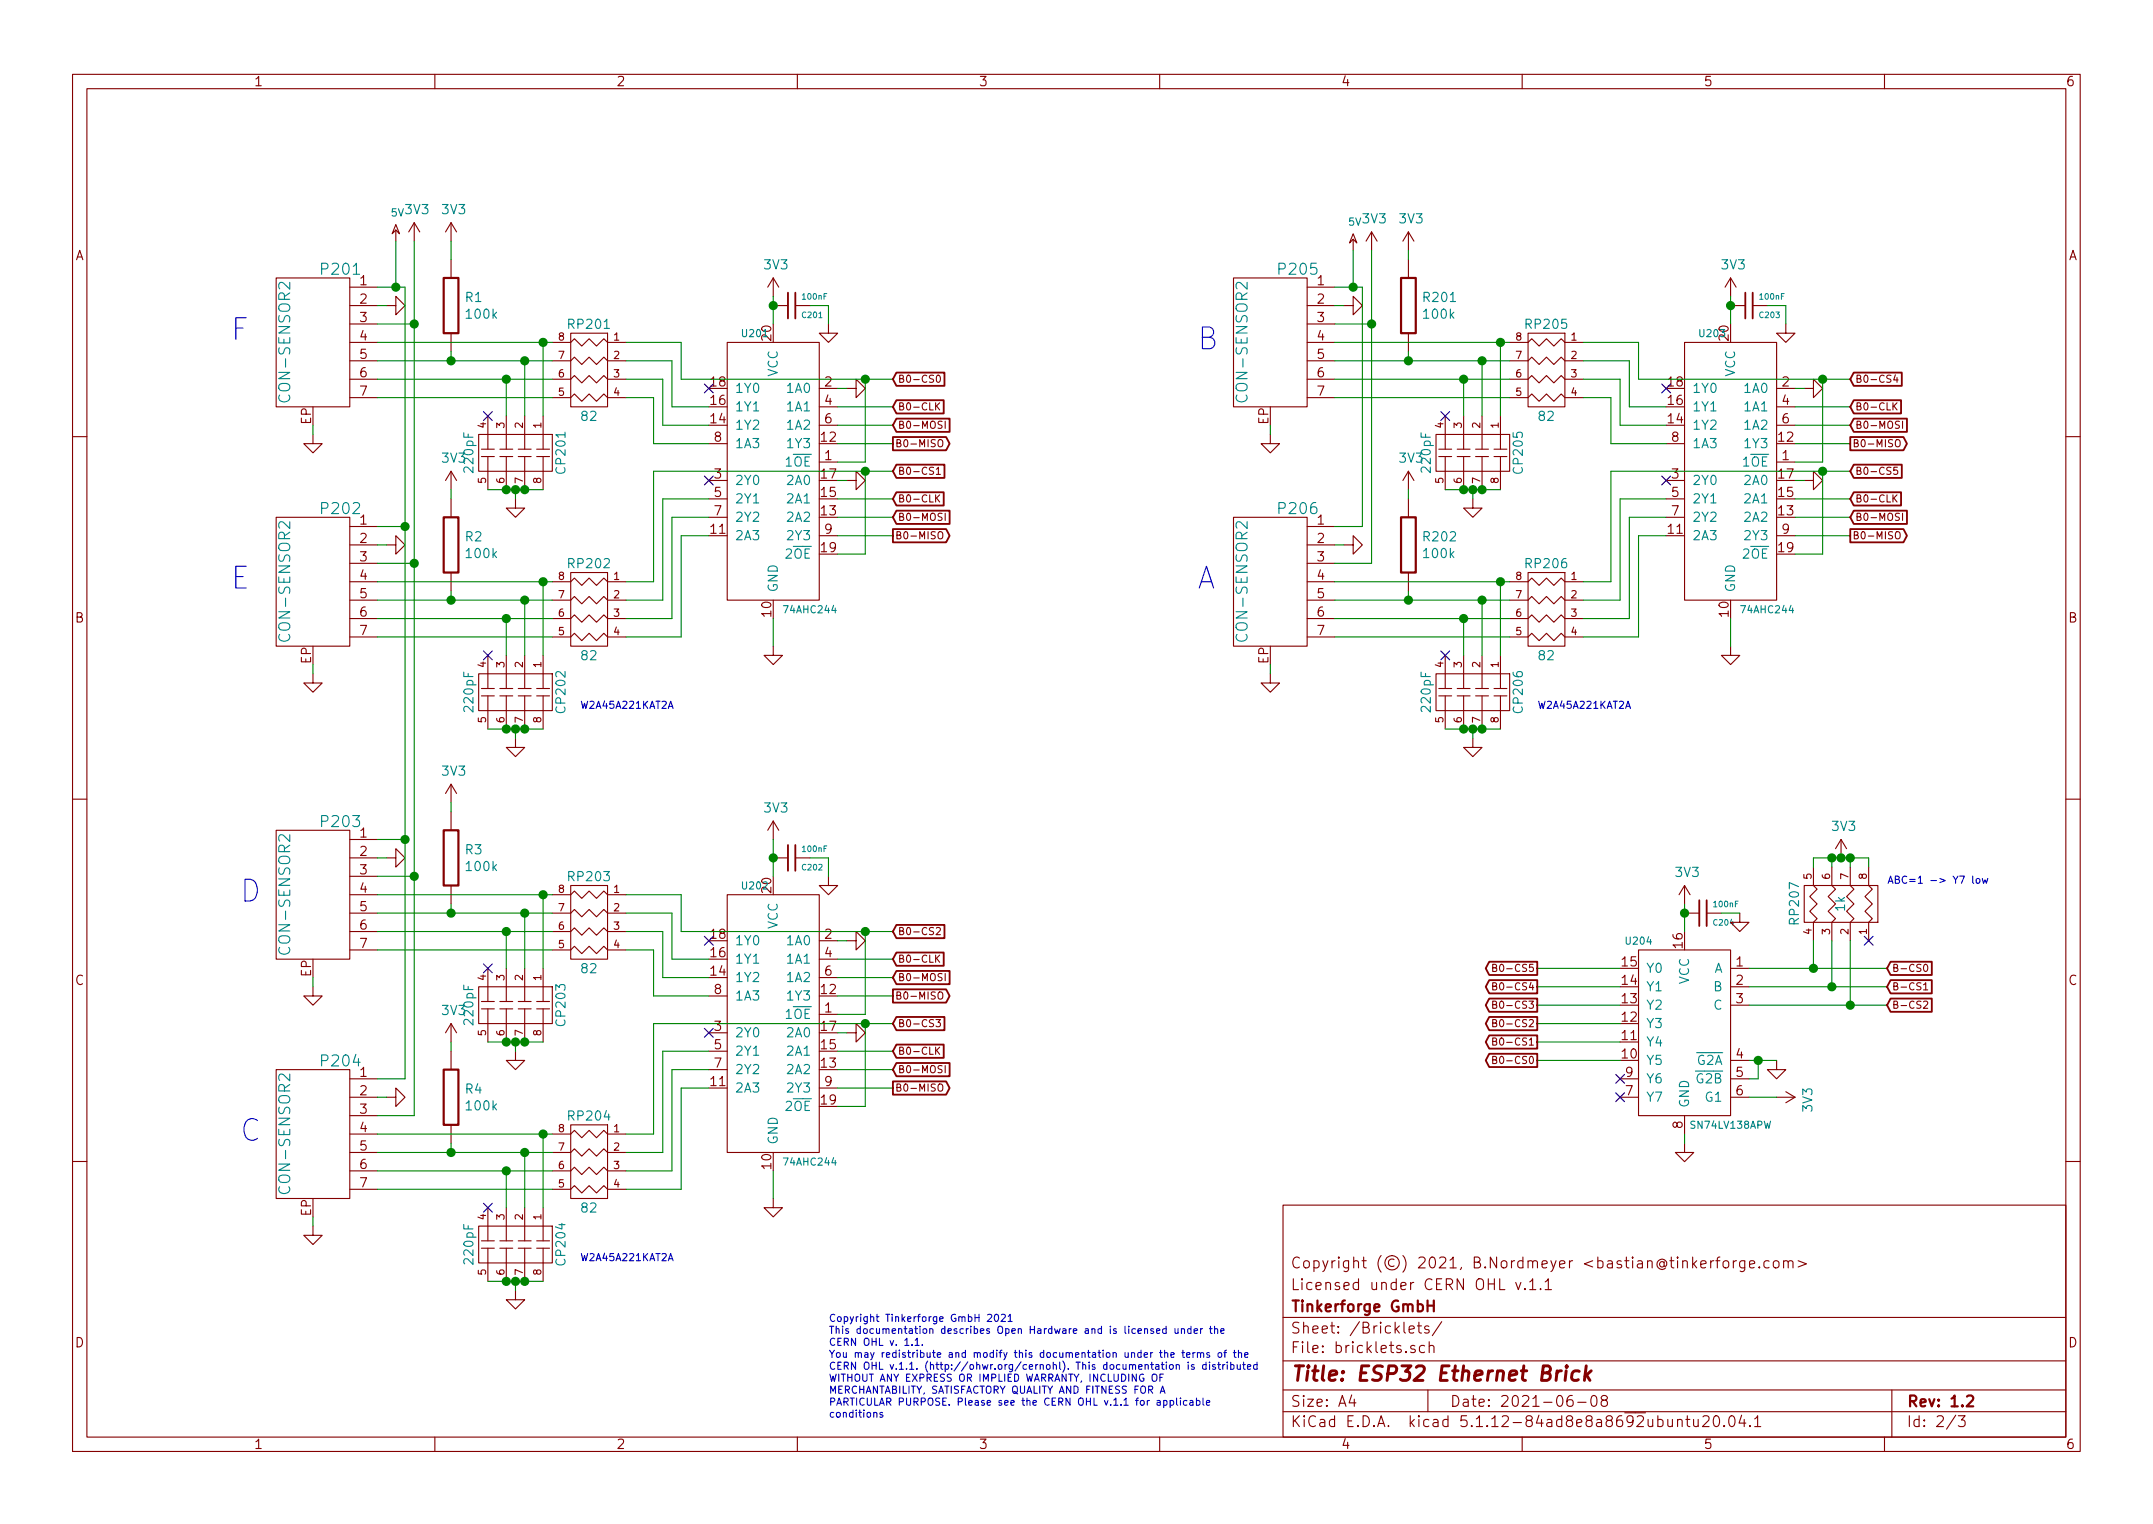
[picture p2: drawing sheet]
EESchema Schematic File Version 4
EELAYER 30 0
EELAYER END
$Descr A4 11693 8268
encoding utf-8
Sheet 2 3
Title "ESP32 Ethernet Brick"
Date "2021-06-08"
Rev "1.2"
Comp "Tinkerforge GmbH"
Comment1 "Licensed under CERN OHL v.1.1"
Comment2 "Copyright (©) 2021, B.Nordmeyer <bastian@tinkerforge.com>"
Comment3 ""
Comment4 ""
$EndDescr
$Comp
L tinkerforge:CON-SENSOR2 P201
U 1 1
P 1700 1850
F 0 "P201" H 1550 2250 60  0000 C CNN
F 1 "CON-SENSOR2" V 1850 1850 60  0000 C CNN
F 2 "kicad-libraries:CON-SENSOR2" H 1800 1700 60  0001 C CNN
F 3 "" H 1800 1700 60  0000 C CNN
	1    1700 1850
	-1   0    0    -1  
$EndComp
$Comp
L tinkerforge:GND #PWR0201
U 1 1
P 1700 2350
F 0 "#PWR0201" H 1700 2350 30  0001 C CNN
F 1 "GND" H 1700 2280 30  0001 C CNN
F 2 "" H 1700 2350 60  0000 C CNN
F 3 "" H 1700 2350 60  0000 C CNN
	1    1700 2350
	1    0    0    -1  
$EndComp
$Comp
L tinkerforge:74AHC244_SPEC U201
U 1 1
P 4200 2550
F 0 "U201" H 4300 3300 39  0000 C CNN
F 1 "74AHC244" H 4000 1800 39  0000 C CNN
F 2 "kicad-libraries:TSSOP20" H 4200 2550 39  0001 C CNN
F 3 "" H 4200 2550 39  0001 C CNN
	1    4200 2550
	-1   0    0    -1  
$EndComp
$Comp
L tinkerforge:CON-SENSOR2 P202
U 1 1
P 1700 3150
F 0 "P202" H 1550 3550 60  0000 C CNN
F 1 "CON-SENSOR2" V 1850 3150 60  0000 C CNN
F 2 "kicad-libraries:CON-SENSOR2" H 1800 3000 60  0001 C CNN
F 3 "" H 1800 3000 60  0000 C CNN
	1    1700 3150
	-1   0    0    -1  
$EndComp
$Comp
L tinkerforge:GND #PWR0202
U 1 1
P 1700 3650
F 0 "#PWR0202" H 1700 3650 30  0001 C CNN
F 1 "GND" H 1700 3580 30  0001 C CNN
F 2 "" H 1700 3650 60  0000 C CNN
F 3 "" H 1700 3650 60  0000 C CNN
	1    1700 3650
	1    0    0    -1  
$EndComp
$Comp
L tinkerforge:GND #PWR0213
U 1 1
P 4200 3500
F 0 "#PWR0213" H 4200 3500 30  0001 C CNN
F 1 "GND" H 4200 3430 30  0001 C CNN
F 2 "" H 4200 3500 60  0000 C CNN
F 3 "" H 4200 3500 60  0000 C CNN
	1    4200 3500
	1    0    0    -1  
$EndComp
$Comp
L tinkerforge:GND #PWR0215
U 1 1
P 4500 1750
F 0 "#PWR0215" H 4500 1750 30  0001 C CNN
F 1 "GND" H 4500 1680 30  0001 C CNN
F 2 "" H 4500 1750 60  0000 C CNN
F 3 "" H 4500 1750 60  0000 C CNN
	1    4500 1750
	1    0    0    -1  
$EndComp
$Comp
L tinkerforge:Cs C201
U 1 1
P 4300 1650
F 0 "C201" V 4350 1700 31  0000 L CNN
F 1 "100nF" V 4250 1700 31  0000 L CNN
F 2 "kicad-libraries:C0402F" H 4300 1650 60  0001 C CNN
F 3 "" H 4300 1650 60  0000 C CNN
	1    4300 1650
	0    1    1    0   
$EndComp
$Comp
L tinkerforge:R_PACK4 RP201
U 1 1
P 3200 2200
F 0 "RP201" H 3200 2650 50  0000 C CNN
F 1 "82" H 3200 2150 50  0000 C CNN
F 2 "kicad-libraries:4X0402" H 3200 2200 50  0001 C CNN
F 3 "" H 3200 2200 50  0000 C CNN
	1    3200 2200
	-1   0    0    -1  
$EndComp
$Comp
L tinkerforge:R_PACK4 RP202
U 1 1
P 3200 3500
F 0 "RP202" H 3200 3950 50  0000 C CNN
F 1 "82" H 3200 3450 50  0000 C CNN
F 2 "kicad-libraries:4X0402" H 3200 3500 50  0001 C CNN
F 3 "" H 3200 3500 50  0000 C CNN
	1    3200 3500
	-1   0    0    -1  
$EndComp
$Comp
L tinkerforge:C_PACK4 CP202
U 1 1
P 2600 3750
F 0 "CP202" H 2600 4200 50  0000 C CNN
F 1 "220pF" H 2600 3700 50  0000 C CNN
F 2 "kicad-libraries:4X0402" H 2600 3750 50  0001 C CNN
F 3 "" H 2600 3750 50  0000 C CNN
	1    2600 3750
	0    1    1    0   
$EndComp
Text Notes 3150 3850 0    39   ~ 0
W2A45A221KAT2A
$Comp
L tinkerforge:C_PACK4 CP201
U 1 1
P 2600 2450
F 0 "CP201" H 2600 2900 50  0000 C CNN
F 1 "220pF" H 2600 2400 50  0000 C CNN
F 2 "kicad-libraries:4X0402" H 2600 2450 50  0001 C CNN
F 3 "" H 2600 2450 50  0000 C CNN
	1    2600 2450
	0    1    1    0   
$EndComp
$Comp
L tinkerforge:GND #PWR0209
U 1 1
P 2800 2700
F 0 "#PWR0209" H 2800 2700 30  0001 C CNN
F 1 "GND" H 2800 2630 30  0001 C CNN
F 2 "" H 2800 2700 60  0000 C CNN
F 3 "" H 2800 2700 60  0000 C CNN
	1    2800 2700
	1    0    0    -1  
$EndComp
$Comp
L tinkerforge:GND #PWR0210
U 1 1
P 2800 4000
F 0 "#PWR0210" H 2800 4000 30  0001 C CNN
F 1 "GND" H 2800 3930 30  0001 C CNN
F 2 "" H 2800 4000 60  0000 C CNN
F 3 "" H 2800 4000 60  0000 C CNN
	1    2800 4000
	1    0    0    -1  
$EndComp
Wire Wire Line
	1700 2350 1700 2300
Wire Wire Line
	4550 3000 4700 3000
Wire Wire Line
	1700 3650 1700 3600
Wire Wire Line
	4200 3500 4200 3350
Wire Wire Line
	4400 1650 4500 1650
Wire Wire Line
	4500 1650 4500 1750
Wire Wire Line
	4200 1600 4200 1650
Connection ~ 4200 1650
Wire Wire Line
	2050 3450 3000 3450
Wire Wire Line
	2800 4000 2800 3950
Connection ~ 2800 3950
Wire Wire Line
	2800 2650 2800 2700
Connection ~ 2800 2650
Wire Wire Line
	3700 1850 3400 1850
Wire Wire Line
	3850 2200 3650 2200
Wire Wire Line
	3650 2200 3650 1950
Wire Wire Line
	3650 1950 3400 1950
Wire Wire Line
	3850 2300 3600 2300
Wire Wire Line
	3600 2300 3600 2050
Wire Wire Line
	3600 2050 3400 2050
Wire Wire Line
	3400 2150 3550 2150
Wire Wire Line
	3550 2150 3550 2400
Wire Wire Line
	3550 2400 3850 2400
Wire Wire Line
	3550 2550 3550 3150
Wire Wire Line
	3550 3150 3400 3150
Wire Wire Line
	3850 2700 3600 2700
Wire Wire Line
	3600 2700 3600 3250
Wire Wire Line
	3600 3250 3400 3250
Wire Wire Line
	3850 2800 3650 2800
Wire Wire Line
	3650 2800 3650 3350
Wire Wire Line
	3650 3350 3400 3350
Wire Wire Line
	3850 2900 3700 2900
Wire Wire Line
	3700 2900 3700 3450
Wire Wire Line
	3700 3450 3400 3450
Text GLabel 4850 2050 2    39   Input ~ 0
B0-CS0
Wire Wire Line
	3700 1850 3700 2050
$Comp
L tinkerforge:GND #PWR0217
U 1 1
P 4600 2100
F 0 "#PWR0217" H 4600 2100 30  0001 C CNN
F 1 "GND" H 4600 2030 30  0001 C CNN
F 2 "" H 4600 2100 60  0000 C CNN
F 3 "" H 4600 2100 60  0000 C CNN
	1    4600 2100
	0    -1   -1   0   
$EndComp
Wire Wire Line
	4550 2100 4600 2100
$Comp
L tinkerforge:GND #PWR0218
U 1 1
P 4600 2600
F 0 "#PWR0218" H 4600 2600 30  0001 C CNN
F 1 "GND" H 4600 2530 30  0001 C CNN
F 2 "" H 4600 2600 60  0000 C CNN
F 3 "" H 4600 2600 60  0000 C CNN
	1    4600 2600
	0    -1   -1   0   
$EndComp
Wire Wire Line
	4550 2600 4600 2600
Text GLabel 4850 2550 2    39   Input ~ 0
B0-CS1
Wire Wire Line
	4850 2550 4700 2550
Wire Wire Line
	4700 3000 4700 2550
Connection ~ 4700 2550
Wire Wire Line
	3700 2050 4700 2050
NoConn ~ 3850 2100
NoConn ~ 3850 2600
Text GLabel 4850 2400 2    39   Output ~ 0
B0-MISO
Text GLabel 4850 2300 2    39   Input ~ 0
B0-MOSI
Text GLabel 4850 2200 2    39   Input ~ 0
B0-CLK
Wire Wire Line
	4550 2200 4850 2200
Wire Wire Line
	4550 2300 4850 2300
Wire Wire Line
	4550 2400 4850 2400
Wire Wire Line
	4700 2050 4700 2500
Wire Wire Line
	4700 2500 4550 2500
Connection ~ 4700 2050
Text GLabel 4850 2900 2    39   Output ~ 0
B0-MISO
Text GLabel 4850 2800 2    39   Input ~ 0
B0-MOSI
Text GLabel 4850 2700 2    39   Input ~ 0
B0-CLK
Wire Wire Line
	4550 2700 4850 2700
Wire Wire Line
	4850 2800 4550 2800
Wire Wire Line
	4550 2900 4850 2900
$Comp
L tinkerforge:GND #PWR0206
U 1 1
P 2100 2950
F 0 "#PWR0206" H 2100 2950 30  0001 C CNN
F 1 "GND" H 2100 2880 30  0001 C CNN
F 2 "" H 2100 2950 60  0000 C CNN
F 3 "" H 2100 2950 60  0000 C CNN
	1    2100 2950
	0    -1   -1   0   
$EndComp
$Comp
L tinkerforge:GND #PWR0205
U 1 1
P 2100 1650
F 0 "#PWR0205" H 2100 1650 30  0001 C CNN
F 1 "GND" H 2100 1580 30  0001 C CNN
F 2 "" H 2100 1650 60  0000 C CNN
F 3 "" H 2100 1650 60  0000 C CNN
	1    2100 1650
	0    -1   -1   0   
$EndComp
Wire Wire Line
	2050 1650 2100 1650
Wire Wire Line
	2050 2950 2100 2950
$Comp
L tinkerforge:CON-SENSOR2 P203
U 1 1
P 1700 4850
F 0 "P203" H 1550 5250 60  0000 C CNN
F 1 "CON-SENSOR2" V 1850 4850 60  0000 C CNN
F 2 "kicad-libraries:CON-SENSOR2" H 1800 4700 60  0001 C CNN
F 3 "" H 1800 4700 60  0000 C CNN
	1    1700 4850
	-1   0    0    -1  
$EndComp
$Comp
L tinkerforge:GND #PWR0203
U 1 1
P 1700 5350
F 0 "#PWR0203" H 1700 5350 30  0001 C CNN
F 1 "GND" H 1700 5280 30  0001 C CNN
F 2 "" H 1700 5350 60  0000 C CNN
F 3 "" H 1700 5350 60  0000 C CNN
	1    1700 5350
	1    0    0    -1  
$EndComp
$Comp
L tinkerforge:74AHC244_SPEC U202
U 1 1
P 4200 5550
F 0 "U202" H 4300 6300 39  0000 C CNN
F 1 "74AHC244" H 4000 4800 39  0000 C CNN
F 2 "kicad-libraries:TSSOP20" H 4200 5550 39  0001 C CNN
F 3 "" H 4200 5550 39  0001 C CNN
	1    4200 5550
	-1   0    0    -1  
$EndComp
$Comp
L tinkerforge:CON-SENSOR2 P204
U 1 1
P 1700 6150
F 0 "P204" H 1550 6550 60  0000 C CNN
F 1 "CON-SENSOR2" V 1850 6150 60  0000 C CNN
F 2 "kicad-libraries:CON-SENSOR2" H 1800 6000 60  0001 C CNN
F 3 "" H 1800 6000 60  0000 C CNN
	1    1700 6150
	-1   0    0    -1  
$EndComp
$Comp
L tinkerforge:GND #PWR0204
U 1 1
P 1700 6650
F 0 "#PWR0204" H 1700 6650 30  0001 C CNN
F 1 "GND" H 1700 6580 30  0001 C CNN
F 2 "" H 1700 6650 60  0000 C CNN
F 3 "" H 1700 6650 60  0000 C CNN
	1    1700 6650
	1    0    0    -1  
$EndComp
$Comp
L tinkerforge:GND #PWR0214
U 1 1
P 4200 6500
F 0 "#PWR0214" H 4200 6500 30  0001 C CNN
F 1 "GND" H 4200 6430 30  0001 C CNN
F 2 "" H 4200 6500 60  0000 C CNN
F 3 "" H 4200 6500 60  0000 C CNN
	1    4200 6500
	1    0    0    -1  
$EndComp
$Comp
L tinkerforge:GND #PWR0216
U 1 1
P 4500 4750
F 0 "#PWR0216" H 4500 4750 30  0001 C CNN
F 1 "GND" H 4500 4680 30  0001 C CNN
F 2 "" H 4500 4750 60  0000 C CNN
F 3 "" H 4500 4750 60  0000 C CNN
	1    4500 4750
	1    0    0    -1  
$EndComp
$Comp
L tinkerforge:Cs C202
U 1 1
P 4300 4650
F 0 "C202" V 4350 4700 31  0000 L CNN
F 1 "100nF" V 4250 4700 31  0000 L CNN
F 2 "kicad-libraries:C0402F" H 4300 4650 60  0001 C CNN
F 3 "" H 4300 4650 60  0000 C CNN
	1    4300 4650
	0    1    1    0   
$EndComp
$Comp
L tinkerforge:R_PACK4 RP203
U 1 1
P 3200 5200
F 0 "RP203" H 3200 5650 50  0000 C CNN
F 1 "82" H 3200 5150 50  0000 C CNN
F 2 "kicad-libraries:4X0402" H 3200 5200 50  0001 C CNN
F 3 "" H 3200 5200 50  0000 C CNN
	1    3200 5200
	-1   0    0    -1  
$EndComp
$Comp
L tinkerforge:R_PACK4 RP204
U 1 1
P 3200 6500
F 0 "RP204" H 3200 6950 50  0000 C CNN
F 1 "82" H 3200 6450 50  0000 C CNN
F 2 "kicad-libraries:4X0402" H 3200 6500 50  0001 C CNN
F 3 "" H 3200 6500 50  0000 C CNN
	1    3200 6500
	-1   0    0    -1  
$EndComp
$Comp
L tinkerforge:C_PACK4 CP204
U 1 1
P 2600 6750
F 0 "CP204" H 2600 7200 50  0000 C CNN
F 1 "220pF" H 2600 6700 50  0000 C CNN
F 2 "kicad-libraries:4X0402" H 2600 6750 50  0001 C CNN
F 3 "" H 2600 6750 50  0000 C CNN
	1    2600 6750
	0    1    1    0   
$EndComp
Text Notes 3150 6850 0    39   ~ 0
W2A45A221KAT2A
$Comp
L tinkerforge:C_PACK4 CP203
U 1 1
P 2600 5450
F 0 "CP203" H 2600 5900 50  0000 C CNN
F 1 "220pF" H 2600 5400 50  0000 C CNN
F 2 "kicad-libraries:4X0402" H 2600 5450 50  0001 C CNN
F 3 "" H 2600 5450 50  0000 C CNN
	1    2600 5450
	0    1    1    0   
$EndComp
$Comp
L tinkerforge:GND #PWR0211
U 1 1
P 2800 5700
F 0 "#PWR0211" H 2800 5700 30  0001 C CNN
F 1 "GND" H 2800 5630 30  0001 C CNN
F 2 "" H 2800 5700 60  0000 C CNN
F 3 "" H 2800 5700 60  0000 C CNN
	1    2800 5700
	1    0    0    -1  
$EndComp
$Comp
L tinkerforge:GND #PWR0212
U 1 1
P 2800 7000
F 0 "#PWR0212" H 2800 7000 30  0001 C CNN
F 1 "GND" H 2800 6930 30  0001 C CNN
F 2 "" H 2800 7000 60  0000 C CNN
F 3 "" H 2800 7000 60  0000 C CNN
	1    2800 7000
	1    0    0    -1  
$EndComp
Wire Wire Line
	1700 5350 1700 5300
Wire Wire Line
	4550 6000 4700 6000
Wire Wire Line
	1700 6650 1700 6600
Wire Wire Line
	4200 6500 4200 6350
Wire Wire Line
	4400 4650 4500 4650
Wire Wire Line
	4500 4650 4500 4750
Connection ~ 4200 4650
Wire Wire Line
	2050 6450 3000 6450
Wire Wire Line
	2800 7000 2800 6950
Connection ~ 2800 6950
Wire Wire Line
	2800 5650 2800 5700
Connection ~ 2800 5650
Wire Wire Line
	2050 5150 3000 5150
Wire Wire Line
	3700 4850 3400 4850
Wire Wire Line
	3850 5200 3650 5200
Wire Wire Line
	3650 5200 3650 4950
Wire Wire Line
	3650 4950 3400 4950
Wire Wire Line
	3850 5300 3600 5300
Wire Wire Line
	3600 5300 3600 5050
Wire Wire Line
	3600 5050 3400 5050
Wire Wire Line
	3400 5150 3550 5150
Wire Wire Line
	3550 5150 3550 5400
Wire Wire Line
	3550 5400 3850 5400
Wire Wire Line
	3550 5550 3550 6150
Wire Wire Line
	3550 6150 3400 6150
Wire Wire Line
	3850 5700 3600 5700
Wire Wire Line
	3600 5700 3600 6250
Wire Wire Line
	3600 6250 3400 6250
Wire Wire Line
	3850 5800 3650 5800
Wire Wire Line
	3650 5800 3650 6350
Wire Wire Line
	3650 6350 3400 6350
Wire Wire Line
	3850 5900 3700 5900
Wire Wire Line
	3700 5900 3700 6450
Wire Wire Line
	3700 6450 3400 6450
Text GLabel 4850 5050 2    39   Input ~ 0
B0-CS2
Wire Wire Line
	3700 4850 3700 5050
$Comp
L tinkerforge:GND #PWR0219
U 1 1
P 4600 5100
F 0 "#PWR0219" H 4600 5100 30  0001 C CNN
F 1 "GND" H 4600 5030 30  0001 C CNN
F 2 "" H 4600 5100 60  0000 C CNN
F 3 "" H 4600 5100 60  0000 C CNN
	1    4600 5100
	0    -1   -1   0   
$EndComp
Wire Wire Line
	4550 5100 4600 5100
$Comp
L tinkerforge:GND #PWR0220
U 1 1
P 4600 5600
F 0 "#PWR0220" H 4600 5600 30  0001 C CNN
F 1 "GND" H 4600 5530 30  0001 C CNN
F 2 "" H 4600 5600 60  0000 C CNN
F 3 "" H 4600 5600 60  0000 C CNN
	1    4600 5600
	0    -1   -1   0   
$EndComp
Wire Wire Line
	4550 5600 4600 5600
Wire Wire Line
	4850 5550 4700 5550
Wire Wire Line
	4700 6000 4700 5550
Connection ~ 4700 5550
Wire Wire Line
	3700 5050 4700 5050
NoConn ~ 3850 5100
NoConn ~ 3850 5600
Text GLabel 4850 5400 2    39   Output ~ 0
B0-MISO
Text GLabel 4850 5300 2    39   Input ~ 0
B0-MOSI
Text GLabel 4850 5200 2    39   Input ~ 0
B0-CLK
Wire Wire Line
	4550 5200 4850 5200
Wire Wire Line
	4550 5300 4850 5300
Wire Wire Line
	4550 5400 4850 5400
Wire Wire Line
	4700 5050 4700 5500
Wire Wire Line
	4700 5500 4550 5500
Connection ~ 4700 5050
Wire Wire Line
	4550 5700 4850 5700
Wire Wire Line
	4850 5800 4550 5800
Wire Wire Line
	4550 5900 4850 5900
$Comp
L tinkerforge:GND #PWR0208
U 1 1
P 2100 5950
F 0 "#PWR0208" H 2100 5950 30  0001 C CNN
F 1 "GND" H 2100 5880 30  0001 C CNN
F 2 "" H 2100 5950 60  0000 C CNN
F 3 "" H 2100 5950 60  0000 C CNN
	1    2100 5950
	0    -1   -1   0   
$EndComp
$Comp
L tinkerforge:GND #PWR0207
U 1 1
P 2100 4650
F 0 "#PWR0207" H 2100 4650 30  0001 C CNN
F 1 "GND" H 2100 4580 30  0001 C CNN
F 2 "" H 2100 4650 60  0000 C CNN
F 3 "" H 2100 4650 60  0000 C CNN
	1    2100 4650
	0    -1   -1   0   
$EndComp
Wire Wire Line
	2050 4650 2100 4650
Wire Wire Line
	2050 5950 2100 5950
Wire Wire Line
	2050 1750 2250 1750
Wire Wire Line
	2250 3050 2050 3050
Wire Wire Line
	2250 4750 2050 4750
Connection ~ 2250 3050
Wire Wire Line
	2250 6050 2050 6050
Connection ~ 2250 4750
Wire Wire Line
	2200 5850 2050 5850
Wire Wire Line
	2200 1550 2200 2850
Wire Wire Line
	2200 4550 2050 4550
Wire Wire Line
	2200 2850 2050 2850
Connection ~ 2200 4550
Wire Wire Line
	2200 1550 2150 1550
Connection ~ 2200 2850
Connection ~ 2150 1550
Connection ~ 2250 1750
Text Notes 4500 7700 0    39   ~ 0
Copyright Tinkerforge GmbH 2021\nThis documentation describes Open Hardware and is licensed under the\nCERN OHL v. 1.1.\nYou may redistribute and modify this documentation under the terms of the\nCERN OHL v.1.1. (http://ohwr.org/cernohl). This documentation is distributed\nWITHOUT ANY EXPRESS OR IMPLIED WARRANTY, INCLUDING OF\nMERCHANTABILITY, SATISFACTORY QUALITY AND FITNESS FOR A\nPARTICULAR PURPOSE. Please see the CERN OHL v.1.1 for applicable\nconditions
Text Notes 1250 1850 0    118  ~ 0
F
Text Notes 1250 3200 0    118  ~ 0
E
Text Notes 1300 4900 0    118  ~ 0
D
Text Notes 1300 6200 0    118  ~ 0
C
Wire Wire Line
	4200 1650 4200 1750
Wire Wire Line
	2750 3950 2800 3950
Wire Wire Line
	2800 3950 2850 3950
Wire Wire Line
	2750 2650 2800 2650
Wire Wire Line
	2800 2650 2850 2650
Wire Wire Line
	4700 2550 3550 2550
Wire Wire Line
	4700 2050 4850 2050
Wire Wire Line
	4200 4650 4200 4750
Wire Wire Line
	2750 5650 2800 5650
Wire Wire Line
	2800 5650 2850 5650
Wire Wire Line
	4700 5550 3550 5550
Wire Wire Line
	4700 5050 4850 5050
Wire Wire Line
	2250 3050 2250 4750
Wire Wire Line
	2250 4750 2250 6050
Wire Wire Line
	2200 4550 2200 5850
Wire Wire Line
	2200 2850 2200 4550
Wire Wire Line
	2150 1550 2050 1550
Wire Wire Line
	2250 1750 2250 3050
Connection ~ 2750 2650
Connection ~ 2850 2650
Wire Wire Line
	2800 6950 2850 6950
Wire Wire Line
	2750 6950 2800 6950
Wire Wire Line
	2650 2650 2750 2650
Wire Wire Line
	2850 2650 2950 2650
Wire Wire Line
	2650 3950 2750 3950
Connection ~ 2750 3950
Connection ~ 2850 3950
Wire Wire Line
	2850 3950 2950 3950
Wire Wire Line
	2650 5650 2750 5650
Connection ~ 2750 5650
Connection ~ 2850 5650
Wire Wire Line
	2850 5650 2950 5650
Wire Wire Line
	2650 6950 2750 6950
Connection ~ 2750 6950
Connection ~ 2850 6950
Wire Wire Line
	2850 6950 2950 6950
Wire Wire Line
	2050 1850 2950 1850
NoConn ~ 2650 2250
Wire Wire Line
	2050 2050 2750 2050
Wire Wire Line
	2050 2150 3000 2150
Wire Wire Line
	2050 1950 2450 1950
Wire Wire Line
	2950 2250 2950 1850
Connection ~ 2950 1850
Wire Wire Line
	2950 1850 3000 1850
Wire Wire Line
	2850 2250 2850 1950
Connection ~ 2850 1950
Wire Wire Line
	2850 1950 3000 1950
Wire Wire Line
	2750 2250 2750 2050
Connection ~ 2750 2050
Wire Wire Line
	2750 2050 3000 2050
Wire Wire Line
	2050 3150 2950 3150
Wire Wire Line
	2050 3250 2450 3250
Wire Wire Line
	2050 3350 2750 3350
Wire Wire Line
	2950 3550 2950 3150
Connection ~ 2950 3150
Wire Wire Line
	2950 3150 3000 3150
Wire Wire Line
	2850 3550 2850 3250
Connection ~ 2850 3250
Wire Wire Line
	2850 3250 3000 3250
Wire Wire Line
	2750 3550 2750 3350
Connection ~ 2750 3350
Wire Wire Line
	2750 3350 3000 3350
Wire Wire Line
	2050 5050 2750 5050
Wire Wire Line
	2050 4950 2450 4950
Wire Wire Line
	2050 4850 2950 4850
Wire Wire Line
	2750 5250 2750 5050
Connection ~ 2750 5050
Wire Wire Line
	2750 5050 3000 5050
Wire Wire Line
	2850 5250 2850 4950
Connection ~ 2850 4950
Wire Wire Line
	2850 4950 3000 4950
Wire Wire Line
	2950 5250 2950 4850
Connection ~ 2950 4850
Wire Wire Line
	2950 4850 3000 4850
Wire Wire Line
	2050 6250 2450 6250
Wire Wire Line
	2050 6150 2950 6150
Wire Wire Line
	2050 6350 2750 6350
Wire Wire Line
	2950 6550 2950 6150
Connection ~ 2950 6150
Wire Wire Line
	2950 6150 3000 6150
Wire Wire Line
	2850 6250 2850 6550
Connection ~ 2850 6250
Wire Wire Line
	2850 6250 3000 6250
Wire Wire Line
	2750 6550 2750 6350
Connection ~ 2750 6350
Wire Wire Line
	2750 6350 3000 6350
NoConn ~ 2650 6550
NoConn ~ 2650 5250
NoConn ~ 2650 3550
$Comp
L tinkerforge:R R1
U 1 1
P 2450 1650
F 0 "R1" H 2521 1696 50  0000 L CNN
F 1 "100k" H 2521 1605 50  0000 L CNN
F 2 "kicad-libraries:R0402F" H 2521 1559 60  0001 L CNN
F 3 "" H 2450 1650 60  0000 C CNN
	1    2450 1650
	1    0    0    -1  
$EndComp
Wire Wire Line
	2450 1900 2450 1950
Connection ~ 2450 1950
Wire Wire Line
	2450 1950 2850 1950
$Comp
L tinkerforge:R R2
U 1 1
P 2450 2950
F 0 "R2" H 2521 2996 50  0000 L CNN
F 1 "100k" H 2521 2905 50  0000 L CNN
F 2 "kicad-libraries:R0402F" H 2450 2950 60  0001 C CNN
F 3 "" H 2450 2950 60  0000 C CNN
	1    2450 2950
	1    0    0    -1  
$EndComp
$Comp
L tinkerforge:R R3
U 1 1
P 2450 4650
F 0 "R3" H 2521 4696 50  0000 L CNN
F 1 "100k" H 2521 4605 50  0000 L CNN
F 2 "kicad-libraries:R0402F" H 2450 4650 60  0001 C CNN
F 3 "" H 2450 4650 60  0000 C CNN
	1    2450 4650
	1    0    0    -1  
$EndComp
$Comp
L tinkerforge:R R4
U 1 1
P 2450 5950
F 0 "R4" H 2521 5996 50  0000 L CNN
F 1 "100k" H 2521 5905 50  0000 L CNN
F 2 "kicad-libraries:R0402F" H 2450 5950 60  0001 C CNN
F 3 "" H 2450 5950 60  0000 C CNN
	1    2450 5950
	1    0    0    -1  
$EndComp
Wire Wire Line
	2450 3200 2450 3250
Connection ~ 2450 3250
Wire Wire Line
	2450 3250 2850 3250
Wire Wire Line
	2450 4900 2450 4950
Connection ~ 2450 4950
Wire Wire Line
	2450 4950 2850 4950
Wire Wire Line
	2450 6200 2450 6250
Connection ~ 2450 6250
Wire Wire Line
	2450 6250 2850 6250
$Comp
L tinkerforge:CON-SENSOR2 P205
U 1 1
P 6900 1850
F 0 "P205" H 6750 2250 60  0000 C CNN
F 1 "CON-SENSOR2" V 7050 1850 60  0000 C CNN
F 2 "kicad-libraries:CON-SENSOR2" H 7000 1700 60  0001 C CNN
F 3 "" H 7000 1700 60  0000 C CNN
	1    6900 1850
	-1   0    0    -1  
$EndComp
$Comp
L tinkerforge:GND #PWR0123
U 1 1
P 6900 2350
F 0 "#PWR0123" H 6900 2350 30  0001 C CNN
F 1 "GND" H 6900 2280 30  0001 C CNN
F 2 "" H 6900 2350 60  0000 C CNN
F 3 "" H 6900 2350 60  0000 C CNN
	1    6900 2350
	1    0    0    -1  
$EndComp
$Comp
L tinkerforge:74AHC244_SPEC U203
U 1 1
P 9400 2550
F 0 "U203" H 9500 3300 39  0000 C CNN
F 1 "74AHC244" H 9200 1800 39  0000 C CNN
F 2 "kicad-libraries:TSSOP20" H 9400 2550 39  0001 C CNN
F 3 "" H 9400 2550 39  0001 C CNN
	1    9400 2550
	-1   0    0    -1  
$EndComp
$Comp
L tinkerforge:CON-SENSOR2 P206
U 1 1
P 6900 3150
F 0 "P206" H 6750 3550 60  0000 C CNN
F 1 "CON-SENSOR2" V 7050 3150 60  0000 C CNN
F 2 "kicad-libraries:CON-SENSOR2" H 7000 3000 60  0001 C CNN
F 3 "" H 7000 3000 60  0000 C CNN
	1    6900 3150
	-1   0    0    -1  
$EndComp
$Comp
L tinkerforge:GND #PWR0124
U 1 1
P 6900 3650
F 0 "#PWR0124" H 6900 3650 30  0001 C CNN
F 1 "GND" H 6900 3580 30  0001 C CNN
F 2 "" H 6900 3650 60  0000 C CNN
F 3 "" H 6900 3650 60  0000 C CNN
	1    6900 3650
	1    0    0    -1  
$EndComp
$Comp
L tinkerforge:GND #PWR0125
U 1 1
P 9400 3500
F 0 "#PWR0125" H 9400 3500 30  0001 C CNN
F 1 "GND" H 9400 3430 30  0001 C CNN
F 2 "" H 9400 3500 60  0000 C CNN
F 3 "" H 9400 3500 60  0000 C CNN
	1    9400 3500
	1    0    0    -1  
$EndComp
$Comp
L tinkerforge:GND #PWR0126
U 1 1
P 9700 1750
F 0 "#PWR0126" H 9700 1750 30  0001 C CNN
F 1 "GND" H 9700 1680 30  0001 C CNN
F 2 "" H 9700 1750 60  0000 C CNN
F 3 "" H 9700 1750 60  0000 C CNN
	1    9700 1750
	1    0    0    -1  
$EndComp
$Comp
L tinkerforge:Cs C203
U 1 1
P 9500 1650
F 0 "C203" V 9550 1700 31  0000 L CNN
F 1 "100nF" V 9450 1700 31  0000 L CNN
F 2 "kicad-libraries:C0402F" H 9500 1650 60  0001 C CNN
F 3 "" H 9500 1650 60  0000 C CNN
	1    9500 1650
	0    1    1    0   
$EndComp
$Comp
L tinkerforge:R_PACK4 RP205
U 1 1
P 8400 2200
F 0 "RP205" H 8400 2650 50  0000 C CNN
F 1 "82" H 8400 2150 50  0000 C CNN
F 2 "kicad-libraries:4X0402" H 8400 2200 50  0001 C CNN
F 3 "" H 8400 2200 50  0000 C CNN
	1    8400 2200
	-1   0    0    -1  
$EndComp
$Comp
L tinkerforge:R_PACK4 RP206
U 1 1
P 8400 3500
F 0 "RP206" H 8400 3950 50  0000 C CNN
F 1 "82" H 8400 3450 50  0000 C CNN
F 2 "kicad-libraries:4X0402" H 8400 3500 50  0001 C CNN
F 3 "" H 8400 3500 50  0000 C CNN
	1    8400 3500
	-1   0    0    -1  
$EndComp
$Comp
L tinkerforge:C_PACK4 CP206
U 1 1
P 7800 3750
F 0 "CP206" H 7800 4200 50  0000 C CNN
F 1 "220pF" H 7800 3700 50  0000 C CNN
F 2 "kicad-libraries:4X0402" H 7800 3750 50  0001 C CNN
F 3 "" H 7800 3750 50  0000 C CNN
	1    7800 3750
	0    1    1    0   
$EndComp
Text Notes 8350 3850 0    39   ~ 0
W2A45A221KAT2A
$Comp
L tinkerforge:C_PACK4 CP205
U 1 1
P 7800 2450
F 0 "CP205" H 7800 2900 50  0000 C CNN
F 1 "220pF" H 7800 2400 50  0000 C CNN
F 2 "kicad-libraries:4X0402" H 7800 2450 50  0001 C CNN
F 3 "" H 7800 2450 50  0000 C CNN
	1    7800 2450
	0    1    1    0   
$EndComp
$Comp
L tinkerforge:GND #PWR0127
U 1 1
P 8000 2700
F 0 "#PWR0127" H 8000 2700 30  0001 C CNN
F 1 "GND" H 8000 2630 30  0001 C CNN
F 2 "" H 8000 2700 60  0000 C CNN
F 3 "" H 8000 2700 60  0000 C CNN
	1    8000 2700
	1    0    0    -1  
$EndComp
$Comp
L tinkerforge:GND #PWR0128
U 1 1
P 8000 4000
F 0 "#PWR0128" H 8000 4000 30  0001 C CNN
F 1 "GND" H 8000 3930 30  0001 C CNN
F 2 "" H 8000 4000 60  0000 C CNN
F 3 "" H 8000 4000 60  0000 C CNN
	1    8000 4000
	1    0    0    -1  
$EndComp
Wire Wire Line
	6900 2350 6900 2300
Wire Wire Line
	9750 3000 9900 3000
Wire Wire Line
	6900 3650 6900 3600
Wire Wire Line
	9400 3500 9400 3350
Wire Wire Line
	9600 1650 9700 1650
Wire Wire Line
	9700 1650 9700 1750
Wire Wire Line
	9400 1600 9400 1650
Connection ~ 9400 1650
Wire Wire Line
	7250 3450 8200 3450
Wire Wire Line
	8000 4000 8000 3950
Connection ~ 8000 3950
Wire Wire Line
	8000 2650 8000 2700
Connection ~ 8000 2650
Wire Wire Line
	7250 2150 8200 2150
Wire Wire Line
	8900 1850 8600 1850
Wire Wire Line
	9050 2200 8850 2200
Wire Wire Line
	8850 2200 8850 1950
Wire Wire Line
	8850 1950 8600 1950
Wire Wire Line
	9050 2300 8800 2300
Wire Wire Line
	8800 2300 8800 2050
Wire Wire Line
	8800 2050 8600 2050
Wire Wire Line
	8600 2150 8750 2150
Wire Wire Line
	8750 2150 8750 2400
Wire Wire Line
	8750 2400 9050 2400
Wire Wire Line
	8750 2550 8750 3150
Wire Wire Line
	8750 3150 8600 3150
Wire Wire Line
	9050 2700 8800 2700
Wire Wire Line
	8800 2700 8800 3250
Wire Wire Line
	8800 3250 8600 3250
Wire Wire Line
	9050 2800 8850 2800
Wire Wire Line
	8850 2800 8850 3350
Wire Wire Line
	8850 3350 8600 3350
Wire Wire Line
	9050 2900 8900 2900
Wire Wire Line
	8900 2900 8900 3450
Wire Wire Line
	8900 3450 8600 3450
Wire Wire Line
	8900 1850 8900 2050
$Comp
L tinkerforge:GND #PWR0129
U 1 1
P 9800 2100
F 0 "#PWR0129" H 9800 2100 30  0001 C CNN
F 1 "GND" H 9800 2030 30  0001 C CNN
F 2 "" H 9800 2100 60  0000 C CNN
F 3 "" H 9800 2100 60  0000 C CNN
	1    9800 2100
	0    -1   -1   0   
$EndComp
Wire Wire Line
	9750 2100 9800 2100
$Comp
L tinkerforge:GND #PWR0130
U 1 1
P 9800 2600
F 0 "#PWR0130" H 9800 2600 30  0001 C CNN
F 1 "GND" H 9800 2530 30  0001 C CNN
F 2 "" H 9800 2600 60  0000 C CNN
F 3 "" H 9800 2600 60  0000 C CNN
	1    9800 2600
	0    -1   -1   0   
$EndComp
Wire Wire Line
	9750 2600 9800 2600
Wire Wire Line
	10050 2550 9900 2550
Wire Wire Line
	9900 3000 9900 2550
Connection ~ 9900 2550
Wire Wire Line
	8900 2050 9900 2050
NoConn ~ 9050 2100
NoConn ~ 9050 2600
Wire Wire Line
	9750 2200 10050 2200
Wire Wire Line
	9750 2300 10050 2300
Wire Wire Line
	9750 2400 10050 2400
Wire Wire Line
	9900 2050 9900 2500
Wire Wire Line
	9900 2500 9750 2500
Connection ~ 9900 2050
Wire Wire Line
	9750 2700 10050 2700
Wire Wire Line
	10050 2800 9750 2800
Wire Wire Line
	9750 2900 10050 2900
$Comp
L tinkerforge:GND #PWR0131
U 1 1
P 7300 2950
F 0 "#PWR0131" H 7300 2950 30  0001 C CNN
F 1 "GND" H 7300 2880 30  0001 C CNN
F 2 "" H 7300 2950 60  0000 C CNN
F 3 "" H 7300 2950 60  0000 C CNN
	1    7300 2950
	0    -1   -1   0   
$EndComp
$Comp
L tinkerforge:GND #PWR0132
U 1 1
P 7300 1650
F 0 "#PWR0132" H 7300 1650 30  0001 C CNN
F 1 "GND" H 7300 1580 30  0001 C CNN
F 2 "" H 7300 1650 60  0000 C CNN
F 3 "" H 7300 1650 60  0000 C CNN
	1    7300 1650
	0    -1   -1   0   
$EndComp
Wire Wire Line
	7250 1650 7300 1650
Wire Wire Line
	7250 2950 7300 2950
Wire Wire Line
	7450 1750 7250 1750
Wire Wire Line
	7450 3050 7250 3050
Wire Wire Line
	7400 2850 7250 2850
Wire Wire Line
	7400 1550 7350 1550
Text Notes 6500 1900 0    118  ~ 0
B
Text Notes 6500 3200 0    118  ~ 0
A
Wire Wire Line
	9400 1650 9400 1750
Wire Wire Line
	7950 2650 8000 2650
Wire Wire Line
	8000 2650 8050 2650
Wire Wire Line
	9900 2550 8750 2550
Wire Wire Line
	9900 2050 10050 2050
Wire Wire Line
	7450 1750 7450 3050
Wire Wire Line
	7400 1550 7400 2850
Wire Wire Line
	8000 3950 8050 3950
Wire Wire Line
	7950 3950 8000 3950
Wire Wire Line
	7850 2650 7950 2650
Connection ~ 7950 2650
Connection ~ 8050 2650
Wire Wire Line
	8050 2650 8150 2650
Wire Wire Line
	7850 3950 7950 3950
Connection ~ 7950 3950
Connection ~ 8050 3950
Wire Wire Line
	8050 3950 8150 3950
Wire Wire Line
	7250 2050 7950 2050
Wire Wire Line
	7250 1950 7650 1950
Wire Wire Line
	7250 1850 8150 1850
Wire Wire Line
	7950 2250 7950 2050
Connection ~ 7950 2050
Wire Wire Line
	7950 2050 8200 2050
Wire Wire Line
	8050 2250 8050 1950
Connection ~ 8050 1950
Wire Wire Line
	8050 1950 8200 1950
Wire Wire Line
	8150 2250 8150 1850
Connection ~ 8150 1850
Wire Wire Line
	8150 1850 8200 1850
Wire Wire Line
	7250 3250 7650 3250
Wire Wire Line
	7250 3150 8150 3150
Wire Wire Line
	7250 3350 7950 3350
Wire Wire Line
	8150 3550 8150 3150
Connection ~ 8150 3150
Wire Wire Line
	8150 3150 8200 3150
Wire Wire Line
	8050 3250 8050 3550
Connection ~ 8050 3250
Wire Wire Line
	8050 3250 8200 3250
Wire Wire Line
	7950 3550 7950 3350
Connection ~ 7950 3350
Wire Wire Line
	7950 3350 8200 3350
NoConn ~ 7850 3550
NoConn ~ 7850 2250
$Comp
L tinkerforge:R R201
U 1 1
P 7650 1650
F 0 "R201" H 7721 1696 50  0000 L CNN
F 1 "100k" H 7721 1605 50  0000 L CNN
F 2 "kicad-libraries:R0402F" H 7650 1650 60  0001 C CNN
F 3 "" H 7650 1650 60  0000 C CNN
	1    7650 1650
	1    0    0    -1  
$EndComp
$Comp
L tinkerforge:R R202
U 1 1
P 7650 2950
F 0 "R202" H 7721 2996 50  0000 L CNN
F 1 "100k" H 7721 2905 50  0000 L CNN
F 2 "kicad-libraries:R0402F" H 7650 2950 60  0001 C CNN
F 3 "" H 7650 2950 60  0000 C CNN
	1    7650 2950
	1    0    0    -1  
$EndComp
Wire Wire Line
	7650 1900 7650 1950
Connection ~ 7650 1950
Wire Wire Line
	7650 1950 8050 1950
Wire Wire Line
	7650 3200 7650 3250
Connection ~ 7650 3250
Wire Wire Line
	7650 3250 8050 3250
Connection ~ 7350 1550
Wire Wire Line
	7350 1550 7250 1550
Connection ~ 7450 1750
$Comp
L tinkerforge:5V #PWR0133
U 1 1
P 2150 1300
F 0 "#PWR0133" H 2150 1400 40  0001 C CNN
F 1 "5V" H 2159 1456 40  0000 C CNN
F 2 "" H 2150 1300 60  0000 C CNN
F 3 "" H 2150 1300 60  0000 C CNN
	1    2150 1300
	1    0    0    -1  
$EndComp
$Comp
L tinkerforge:3V3 #PWR0134
U 1 1
P 2450 1300
F 0 "#PWR0134" H 2450 1150 50  0001 C CNN
F 1 "3V3" H 2465 1473 50  0000 C CNN
F 2 "" H 2450 1300 50  0000 C CNN
F 3 "" H 2450 1300 50  0000 C CNN
	1    2450 1300
	1    0    0    -1  
$EndComp
$Comp
L tinkerforge:3V3 #PWR0135
U 1 1
P 2250 1300
F 0 "#PWR0135" H 2250 1150 50  0001 C CNN
F 1 "3V3" H 2265 1473 50  0000 C CNN
F 2 "" H 2250 1300 50  0000 C CNN
F 3 "" H 2250 1300 50  0000 C CNN
	1    2250 1300
	1    0    0    -1  
$EndComp
Wire Wire Line
	2150 1300 2150 1550
Wire Wire Line
	2250 1300 2250 1750
Wire Wire Line
	2450 1300 2450 1400
$Comp
L tinkerforge:3V3 #PWR0136
U 1 1
P 4200 1600
F 0 "#PWR0136" H 4200 1450 50  0001 C CNN
F 1 "3V3" H 4215 1773 50  0000 C CNN
F 2 "" H 4200 1600 50  0000 C CNN
F 3 "" H 4200 1600 50  0000 C CNN
	1    4200 1600
	1    0    0    -1  
$EndComp
$Comp
L tinkerforge:3V3 #PWR0137
U 1 1
P 2450 2650
F 0 "#PWR0137" H 2450 2500 50  0001 C CNN
F 1 "3V3" H 2465 2823 50  0000 C CNN
F 2 "" H 2450 2650 50  0000 C CNN
F 3 "" H 2450 2650 50  0000 C CNN
	1    2450 2650
	1    0    0    -1  
$EndComp
$Comp
L tinkerforge:3V3 #PWR0138
U 1 1
P 2450 4350
F 0 "#PWR0138" H 2450 4200 50  0001 C CNN
F 1 "3V3" H 2465 4523 50  0000 C CNN
F 2 "" H 2450 4350 50  0000 C CNN
F 3 "" H 2450 4350 50  0000 C CNN
	1    2450 4350
	1    0    0    -1  
$EndComp
Wire Wire Line
	2450 4400 2450 4350
Wire Wire Line
	2450 2700 2450 2650
$Comp
L tinkerforge:3V3 #PWR0139
U 1 1
P 2450 5650
F 0 "#PWR0139" H 2450 5500 50  0001 C CNN
F 1 "3V3" H 2465 5823 50  0000 C CNN
F 2 "" H 2450 5650 50  0000 C CNN
F 3 "" H 2450 5650 50  0000 C CNN
	1    2450 5650
	1    0    0    -1  
$EndComp
Wire Wire Line
	2450 5700 2450 5650
$Comp
L tinkerforge:3V3 #PWR0140
U 1 1
P 4200 4550
F 0 "#PWR0140" H 4200 4400 50  0001 C CNN
F 1 "3V3" H 4215 4723 50  0000 C CNN
F 2 "" H 4200 4550 50  0000 C CNN
F 3 "" H 4200 4550 50  0000 C CNN
	1    4200 4550
	1    0    0    -1  
$EndComp
Wire Wire Line
	4200 4550 4200 4650
$Comp
L tinkerforge:3V3 #PWR0141
U 1 1
P 9400 1600
F 0 "#PWR0141" H 9400 1450 50  0001 C CNN
F 1 "3V3" H 9415 1773 50  0000 C CNN
F 2 "" H 9400 1600 50  0000 C CNN
F 3 "" H 9400 1600 50  0000 C CNN
	1    9400 1600
	1    0    0    -1  
$EndComp
$Comp
L tinkerforge:3V3 #PWR0142
U 1 1
P 7650 1350
F 0 "#PWR0142" H 7650 1200 50  0001 C CNN
F 1 "3V3" H 7665 1523 50  0000 C CNN
F 2 "" H 7650 1350 50  0000 C CNN
F 3 "" H 7650 1350 50  0000 C CNN
	1    7650 1350
	1    0    0    -1  
$EndComp
$Comp
L tinkerforge:3V3 #PWR0143
U 1 1
P 7450 1350
F 0 "#PWR0143" H 7450 1200 50  0001 C CNN
F 1 "3V3" H 7465 1523 50  0000 C CNN
F 2 "" H 7450 1350 50  0000 C CNN
F 3 "" H 7450 1350 50  0000 C CNN
	1    7450 1350
	1    0    0    -1  
$EndComp
$Comp
L tinkerforge:3V3 #PWR0144
U 1 1
P 7650 2650
F 0 "#PWR0144" H 7650 2500 50  0001 C CNN
F 1 "3V3" H 7665 2823 50  0000 C CNN
F 2 "" H 7650 2650 50  0000 C CNN
F 3 "" H 7650 2650 50  0000 C CNN
	1    7650 2650
	1    0    0    -1  
$EndComp
Wire Wire Line
	7650 1350 7650 1400
Wire Wire Line
	7450 1350 7450 1750
Wire Wire Line
	7650 2700 7650 2650
$Comp
L tinkerforge:5V #PWR0145
U 1 1
P 7350 1350
F 0 "#PWR0145" H 7350 1450 40  0001 C CNN
F 1 "5V" H 7359 1506 40  0000 C CNN
F 2 "" H 7350 1350 60  0000 C CNN
F 3 "" H 7350 1350 60  0000 C CNN
	1    7350 1350
	1    0    0    -1  
$EndComp
Wire Wire Line
	7350 1350 7350 1550
Text GLabel 4850 5900 2    39   Output ~ 0
B0-MISO
Text GLabel 4850 5800 2    39   Input ~ 0
B0-MOSI
Text GLabel 4850 5700 2    39   Input ~ 0
B0-CLK
Text GLabel 10050 2400 2    39   Output ~ 0
B0-MISO
Text GLabel 10050 2300 2    39   Input ~ 0
B0-MOSI
Text GLabel 10050 2200 2    39   Input ~ 0
B0-CLK
Text GLabel 10050 2900 2    39   Output ~ 0
B0-MISO
Text GLabel 10050 2800 2    39   Input ~ 0
B0-MOSI
Text GLabel 10050 2700 2    39   Input ~ 0
B0-CLK
Text GLabel 4850 5550 2    39   Input ~ 0
B0-CS3
Text GLabel 10050 2050 2    39   Input ~ 0
B0-CS4
Text GLabel 10050 2550 2    39   Input ~ 0
B0-CS5
Text GLabel 8350 5450 0    39   Output ~ 0
B0-CS3
Text GLabel 8350 5350 0    39   Output ~ 0
B0-CS4
Text GLabel 8350 5250 0    39   Output ~ 0
B0-CS5
Text GLabel 8350 5550 0    39   Output ~ 0
B0-CS2
Text GLabel 10250 5450 2    39   Input ~ 0
B-CS2
Text GLabel 8350 5650 0    39   Output ~ 0
B0-CS1
Text GLabel 8350 5750 0    39   Output ~ 0
B0-CS0
Text GLabel 10250 5350 2    39   Input ~ 0
B-CS1
Text GLabel 10250 5250 2    39   Input ~ 0
B-CS0
$Comp
L tinkerforge:SN74LV138AD U204
U 1 1
P 9150 5600
F 0 "U204" H 9400 6100 39  0000 C CNN
F 1 "SN74LV138APW" H 8900 5100 39  0000 C CNN
F 2 "kicad-libraries:TSSOP16" H 8900 6050 39  0001 C CNN
F 3 "" H 8900 6050 39  0001 C CNN
	1    9150 5600
	-1   0    0    -1  
$EndComp
$Comp
L tinkerforge:GND #PWR0152
U 1 1
P 9150 6200
F 0 "#PWR0152" H 9150 6200 30  0001 C CNN
F 1 "GND" H 9150 6130 30  0001 C CNN
F 2 "" H 9150 6200 60  0000 C CNN
F 3 "" H 9150 6200 60  0000 C CNN
	1    9150 6200
	1    0    0    -1  
$EndComp
$Comp
L tinkerforge:GND #PWR0153
U 1 1
P 9450 4950
F 0 "#PWR0153" H 9450 4950 30  0001 C CNN
F 1 "GND" H 9450 4880 30  0001 C CNN
F 2 "" H 9450 4950 60  0000 C CNN
F 3 "" H 9450 4950 60  0000 C CNN
	1    9450 4950
	1    0    0    -1  
$EndComp
$Comp
L tinkerforge:Cs C204
U 1 1
P 9250 4950
F 0 "C204" V 9300 5000 31  0000 L CNN
F 1 "100nF" V 9200 5000 31  0000 L CNN
F 2 "kicad-libraries:C0402F" H 9250 4950 60  0001 C CNN
F 3 "" H 9250 4950 60  0000 C CNN
	1    9250 4950
	0    1    1    0   
$EndComp
$Comp
L tinkerforge:3V3 #PWR0154
U 1 1
P 9150 4900
F 0 "#PWR0154" H 9150 4750 50  0001 C CNN
F 1 "3V3" H 9165 5073 50  0000 C CNN
F 2 "" H 9150 4900 50  0000 C CNN
F 3 "" H 9150 4900 50  0000 C CNN
	1    9150 4900
	1    0    0    -1  
$EndComp
Wire Wire Line
	9150 5050 9150 4950
Connection ~ 9150 4950
Wire Wire Line
	9150 4950 9150 4900
Wire Wire Line
	9350 4950 9450 4950
Wire Wire Line
	9150 6200 9150 6150
$Comp
L tinkerforge:3V3 #PWR0155
U 1 1
P 9650 5950
F 0 "#PWR0155" H 9650 5800 50  0001 C CNN
F 1 "3V3" H 9665 6123 50  0000 C CNN
F 2 "" H 9650 5950 50  0000 C CNN
F 3 "" H 9650 5950 50  0000 C CNN
	1    9650 5950
	0    1    1    0   
$EndComp
$Comp
L tinkerforge:GND #PWR0156
U 1 1
P 9650 5750
F 0 "#PWR0156" H 9650 5750 30  0001 C CNN
F 1 "GND" H 9650 5680 30  0001 C CNN
F 2 "" H 9650 5750 60  0000 C CNN
F 3 "" H 9650 5750 60  0000 C CNN
	1    9650 5750
	1    0    0    -1  
$EndComp
Wire Wire Line
	9500 5950 9650 5950
Wire Wire Line
	9500 5850 9550 5850
Wire Wire Line
	9550 5850 9550 5750
Wire Wire Line
	9550 5750 9650 5750
Wire Wire Line
	9550 5750 9500 5750
Connection ~ 9550 5750
NoConn ~ 8800 5950
$Comp
L tinkerforge:R_PACK4 RP?
U 1 1
P 9800 4900
AR Path="/60BC658E" Ref="RP?"  Part="1" 
AR Path="/5B352770/60BC658E" Ref="RP207"  Part="1" 
F 0 "RP207" H 9800 4850 50  0000 C CNN
F 1 "1k" H 9800 5100 50  0000 C CNN
F 2 "kicad-libraries:4X0402" H 9800 4900 50  0001 C CNN
F 3 "" H 9800 4900 50  0000 C CNN
	1    9800 4900
	0    1    -1   0   
$EndComp
Wire Wire Line
	9500 5250 9850 5250
Wire Wire Line
	9500 5350 9950 5350
Wire Wire Line
	9500 5450 10050 5450
Wire Wire Line
	9850 5100 9850 5250
Connection ~ 9850 5250
Wire Wire Line
	9850 5250 10250 5250
Wire Wire Line
	9950 5100 9950 5350
Connection ~ 9950 5350
Wire Wire Line
	9950 5350 10250 5350
Wire Wire Line
	10050 5100 10050 5450
Connection ~ 10050 5450
Wire Wire Line
	10050 5450 10250 5450
$Comp
L tinkerforge:3V3 #PWR0157
U 1 1
P 10000 4650
F 0 "#PWR0157" H 10000 4500 50  0001 C CNN
F 1 "3V3" H 10015 4823 50  0000 C CNN
F 2 "" H 10000 4650 50  0000 C CNN
F 3 "" H 10000 4650 50  0000 C CNN
	1    10000 4650
	1    0    0    -1  
$EndComp
Wire Wire Line
	10000 4650 10050 4650
Wire Wire Line
	10150 4650 10150 4700
Wire Wire Line
	10050 4700 10050 4650
Connection ~ 10050 4650
Wire Wire Line
	10050 4650 10150 4650
Wire Wire Line
	10000 4650 9950 4650
Wire Wire Line
	9950 4650 9950 4700
Connection ~ 10000 4650
Wire Wire Line
	9850 4700 9850 4650
Wire Wire Line
	9850 4650 9950 4650
Connection ~ 9950 4650
NoConn ~ 10150 5100
Text Notes 10250 4800 0    39   ~ 0
ABC=1 -> Y7 low
Wire Wire Line
	8350 5750 8800 5750
Wire Wire Line
	8800 5650 8350 5650
Wire Wire Line
	8350 5550 8800 5550
Wire Wire Line
	8800 5450 8350 5450
Wire Wire Line
	8350 5350 8800 5350
Wire Wire Line
	8800 5250 8350 5250
NoConn ~ 8800 5850
$EndSCHEMATC
